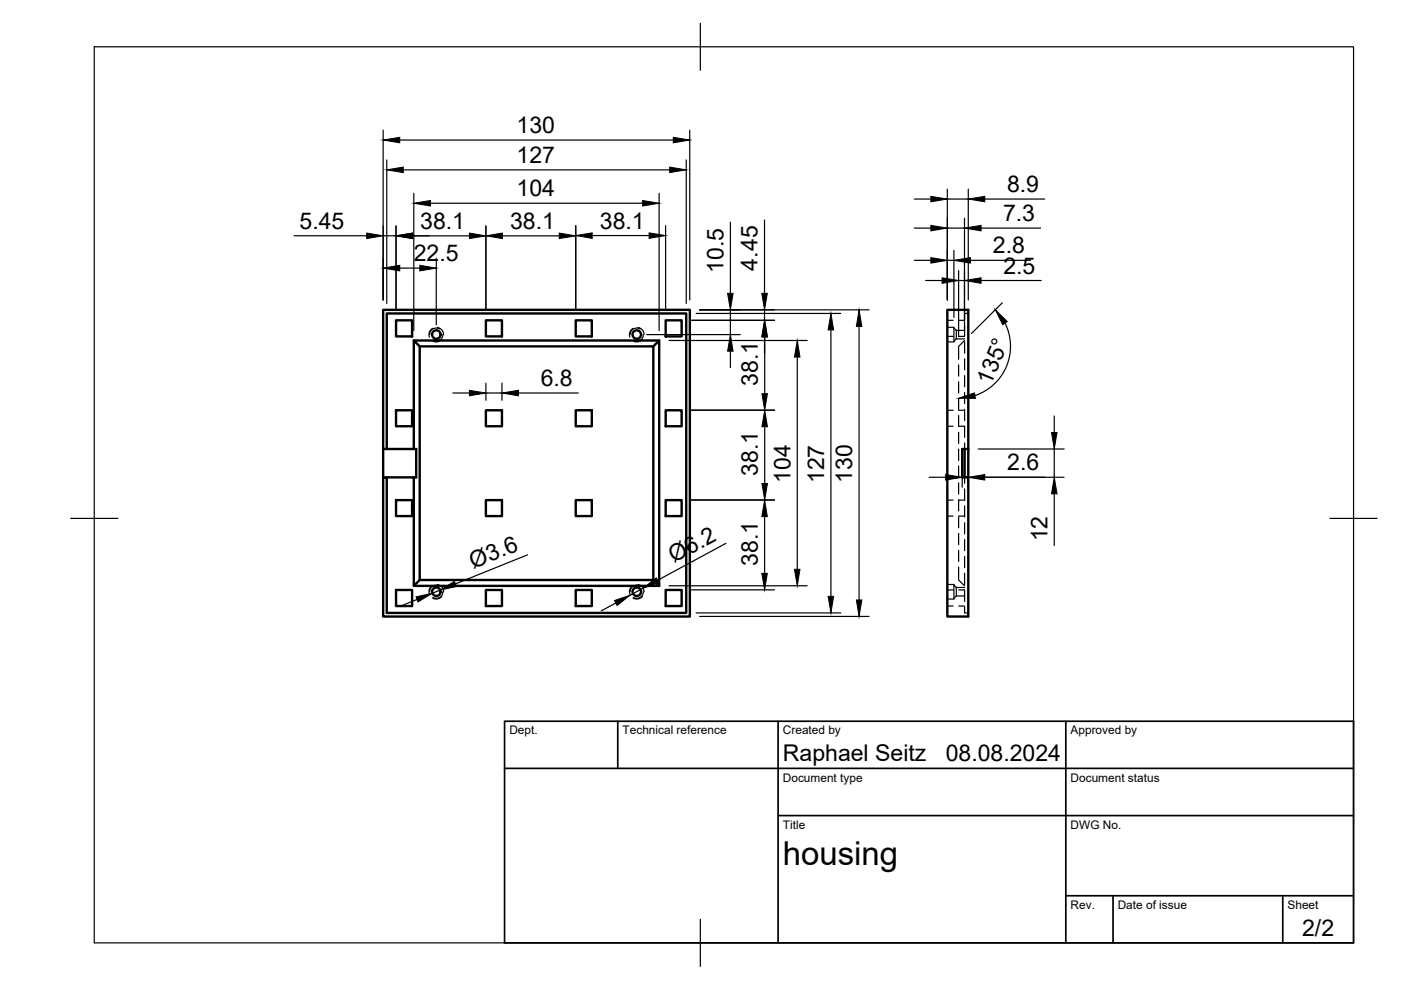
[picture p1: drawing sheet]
<svg xmlns="http://www.w3.org/2000/svg" width="297mm" height="210mm" viewBox="0 0 297 210" stroke-linecap="round" stroke-linejoin="round" font-family="sans-serif">
<!-- layer: Hidden -->
<g fill="none" stroke="#000" stroke-width=".25">
<path d="M91.7 69.6a1.53 1.53 0 0 0-.7 1.9M92.8 69.4a1.55 1.55 0 0 1 1.2 1.5M93.2 69.7a1.39 1.39 0 0 0-2.1 1.2M93.7 71.9a1.57 1.57 0 0 1-2 .4M93.9 71a1.41 1.41 0 0 1-2.1 1.2M134.2 69.6a1.55 1.55 0 0 0-.6 1.9M135.3 69.4a1.56 1.56 0 0 1 1.2 1.5M135.7 69.7a1.41 1.41 0 0 0-2.1 1.2M136.2 71.9a1.59 1.59 0 0 1-2 .4M136.4 71a1.4 1.4 0 0 1-2.1 1.2M200.9 69.4h1.3v3.1h-1.3M200.9 71.3h1.2"/>
<path d="M200.9 67.9h1.2M202.2 69.5l.6 .6M202.8 70.1v1.8M202.8 71.9l-.6 .4M202.8 71.9h1.7M202.8 70.1h1.7M203.2 77.4v2.3M203.3 71.3h1.2M203.3 67.9h1.2M204.5 72.2l-1.3 1.2v2.8M204.5 68.9v2.4M204.5 72.5v2.4"/>
<path d="M204.5 76.1v2.3M204.5 79.6v2.4M205.3 66.5h-.8v1.2M200.9 87h1.2M200.9 90.4h1.2M203.2 80.9v2.4M203.2 84.5v2.4M203.2 88.1v2.4M203.2 91.7v2.3M203.2 95.2v2.4M203.2 98.8v2.4M203.3 90.4h1.2v2.3"/>
<path d="M203.3 87h1.2M204.5 83.2v2.4M204.5 86.8v2.4M204.5 93.9v1.3M200.9 106h1.2M200.9 109.4h1.2M203.2 102.4v2.3M203.2 106v2.3M203.2 109.5v2.4M203.2 113.1v2.4M203.2 116.7v2.4M203.3 109.4h1.2"/>
<path d="M204.5 101.2v1.3M204.5 103.7v2.4l-1.2-.1M204.5 107.2v2.4M204.5 110.8v2.4M204.5 114.4v2.4M204.5 118v2.3M91.7 124.1a1.53 1.53 0 0 0-.7 1.9M92.8 123.9a1.51 1.51 0 0 1 1.2 1.6M93.2 124.3a1.39 1.39 0 0 0-2.1 1.2M93.7 126.4a1.5 1.5 0 0 1-2 .4M93.9 125.5a1.41 1.41 0 0 1-2.1 1.2M134.2 124.1a1.55 1.55 0 0 0-.6 1.9"/>
<path d="M135.3 123.9a1.52 1.52 0 0 1 1.2 1.6M135.7 124.3a1.41 1.41 0 0 0-2.1 1.2M136.2 126.4a1.52 1.52 0 0 1-2 .4M136.4 125.5a1.4 1.4 0 0 1-2.1 1.2M200.9 123.9h1.3v3.1h-1.3M200.9 125.1h1.2M200.9 128.5h1.2M202.2 124.1l.6 .5M202.8 124.6v1.8M202.8 126.4l-.6 .5M202.8 126.4h1.7M202.8 124.6h1.7"/>
<path d="M203.2 120.2v2.8l1.3 1.2M203.3 125.1h1.2v2.4M203.3 128.5h1.2M204.5 121.5v2.4M204.5 128.7v1.3h.8"/>
</g>
<!-- layer: Visible -->
<g fill="none" stroke="#000" stroke-width=".51">
<path d="M81.2 65.7h65.1v65h-65.1v-29.5h.8v28.8h63.5v-63.5h-63.5v28.7h-.8zM84 67.9h3.4v3.4h-3.4zM87.7 72.2l1.3 1.2v49.6l-1.3 1.2M89 73.4h49.5M103 67.9h3.4v3.4h-3.4zM122.1 67.9h3.4v3.4h-3.4zM139.8 72.2l-1.3 1.2v49.6M141.1 67.9h3.4v3.4h-3.4zM81.2 95.2v6M82 95.2h5.7v-23h52.1v52h-52.1v-23h-5.7M84 87h3.4v3.4h-3.4zM87.7 95.2h.5v6h-.5"/>
<path d="M103 87h3.4v3.4h-3.4zM122.1 87h3.4v3.4h-3.4zM141.1 87h3.4v3.4h-3.4zM204.5 95.2v6M205.3 95.2h-1.3v6h1.3v29.5h-4.4v-65h4.4v35.5M84 106h3.4v3.4h-3.4zM103 106h3.4v3.4h-3.4zM122.1 106h3.4v3.4h-3.4zM141.1 106h3.4v3.4h-3.4zM84 125.1h3.4v3.4h-3.4zM89 123h49.5l1.3 1.2M103 125.1h3.4v3.4h-3.4z"/>
<path d="M122.1 125.1h3.4v3.4h-3.4zM141.1 125.1h3.4v3.4h-3.4z"/>
<circle cx="92.5" cy="70.9" r=".9"/>
<circle cx="135" cy="70.9" r=".9"/>
<circle cx="92.5" cy="125.5" r=".9"/>
<circle cx="135" cy="125.5" r=".9"/>
</g>
<!-- layer: TITLEBLOCK -->
<path d="M107 152.9h180v47h-180zM131 152.9v10M165 152.9v47M226 152.9v47M107 162.9h180M165 172.9h122M226 189.9h61M236 189.9v10M272 189.9v10" fill="none" stroke="#000" stroke-width=".36"/>
<!-- layer: FD_Dimensions -->
<g fill="none" stroke="#000" stroke-width=".25">
<path d="M81.2 27.6v36M82 33.9v30.4M84.8 29.7h57.9M85.5 36h56.5M145.5 33.9v30.4M146.2 27.6v36M62.3 50h15.4M81.2 50h2.8M84 47.9v17.9M84.8 56.8h4.2M87.5 50h12M87.7 41v29.1"/>
<path d="M91.2 43.1h45M92.5 54.8v14M103 47.9v17.9M106.5 50h12.1M122.1 47.9v17.9M125.6 49.9h12M139.7 41v29.1M141.1 47.9v17.9M154.9 47.1v15.1M162.1 46.6v15.6M193.8 42.2h3.6M193.8 48.4h3.6"/>
<path d="M193.8 55.2h3.6M196.3 59.5h3.4M200.9 40.1v23.5M200.9 42.2h4.4M200.9 48.4h3.6M200.9 55.2h1.3M202.2 53.1v14.2M203.2 57.4v13.9M203.2 59.5h1.3M204.5 46.3v23.8M205.3 40.1v23.5M205.7 55.2h12.8"/>
<path d="M208 48.4h12.6M208 59.5h12.7M208.8 42.2h12.7M137.1 70.9h19.9M141.8 72.2h29.3M146.6 67.9h17.6M147.6 66.5h30.7M148.3 65.7h36M154.9 65.7v5.2M154.9 74.5v3.4M162.1 65.7v2.2M162.1 71.4v3.5"/>
<path d="M162.1 71.4v12.1M169 75.7v45M176.2 69.9v56.5M182.1 69.2v58M212.5 64.2l-6.5 6.5M213.1 68.5a11 11 0 0 1-6.4 15.4M96 83.3h3.5M103 81.2v3.7M103 83.3h3.4M106.4 81.2v3.7M109.9 83.3h12.7M146.6 87h17.6"/>
<path d="M162.1 90.5v12M204 97.3v6M205.3 97.3v6M207.4 95.2h18.2M223.5 88.2v3.5M223.5 95.2v6M111.8 117.6l-15.2 6.2M146.6 106h17.6M153.9 115.2l-14.5 7.8M162.1 109.5v12.1M197 101.2h3.5M204 101.2h1.3"/>
<path d="M207.4 101.2h18.2M223.5 104.7v10.9M88.4 127.1l-3.2 1.3M93.3 125.1l-1.6 .7M130.6 127.9l-3.1 1.6M136.4 124.7l-2.8 1.5M141.8 124.2h29.3M146.6 125.1h17.6M147.6 130h30.7M148.3 130.7h36"/>
</g>
<g fill="#000" stroke="#000" stroke-width=".21">
<path d="M81.2 29.7l3.6-.6v1.2zM82 36l3.5-.6v1.2zM142 35.4l3.5 .6-3.5 .6zM142.7 29.1l3.5 .6-3.5 .6zM77.7 49.4l3.5 .6-3.5 .6zM81.2 56.8l3.6-.5v1.1zM84 50l3.5-.6v1.2zM89 56.3l3.5 .5-3.5 .6zM87.7 43.1l3.5-.6v1.2zM99.5 49.4l3.5 .6-3.5 .6zM103 50l3.5-.6v1.2zM118.6 49.4l3.5 .6-3.5 .6z"/>
<path d="M122.1 49.9l3.5-.5v1.1zM136.2 42.5l3.5 .6-3.5 .6zM137.6 49.4l3.5 .5-3.5 .6zM197.4 41.6l3.5 .6-3.5 .6zM197.4 47.8l3.5 .6-3.5 .6zM197.4 54.6l3.5 .6-3.5 .6zM199.7 58.9l3.5 .6-3.5 .6zM202.2 55.2l3.5-.6v1.2zM204.5 48.4l3.5-.6v1.2zM204.5 59.5l3.5-.6v1.2zM205.3 42.2l3.5-.6v1.2zM154.9 70.9l.5 3.6h-1.1z"/>
<path d="M154.3 62.2h1.1l-.5 3.5zM162.1 67.9l.6 3.5h-1.2zM161.5 62.2h1.2l-.6 3.5zM169 72.2l.6 3.5h-1.2zM176.2 66.5l.5 3.4h-1.1zM182.1 65.7l.6 3.5h-1.1zM211 65.7l2.6 2.5-1 .6zM99.5 82.8l3.5 .5-3.5 .6zM106.4 83.3l3.5-.5v1.1zM161.5 83.5h1.2l-.6 3.5zM162.1 87l.6 3.5h-1.2zM203.2 84.4l3.4-1.1 .2 1.2z"/>
<path d="M222.9 91.7h1.2l-.6 3.5zM162.1 106l.6 3.5h-1.2zM161.5 102.5h1.2l-.6 3.5zM200.5 100.6l3.5 .6-3.5 .6zM205.3 101.2l3.5-.6v1.2zM223.5 101.2l.6 3.5h-1.2zM88.2 126.5l3.5-.7-3.1 1.8zM93.3 125.1l3.1-1.8 .4 1zM130.3 127.3l3.3-1.1-2.8 2.2zM136.4 124.7l2.7-2.2 .6 1.1zM161.5 121.6h1.2l-.6 3.5zM168.4 120.7h1.2l-.6 3.5z"/>
<path d="M175.6 126.4h1.1l-.5 3.6zM181.6 127.2h1.1l-.6 3.5z"/>
</g>
<!-- layer: BORDER -->
<path d="M20 9.9h267v190h-267zM148.5 4.9v10M15 109.9h10M282 109.9h10M148.5 194.9v10" fill="none" stroke="#000" stroke-width=".25"/>
<text font-size="7" x="166" y="183.4">housing</text>
<g font-size="4.9">
<text x="109.5" y="28.2">130</text>
<text x="109.5" y="34.6">127</text>
<text x="109.5" y="41.6">104</text>
<text x="213.5" y="40.7">8.9</text>
<text x="212.7" y="46.9">7.3</text>
<text x="63.5" y="48.5">5.45</text>
<text x="89.1" y="48.5">38.1</text>
<text x="108.1" y="48.5">38.1</text>
<text x="127.2" y="48.5">38.1</text>
<text x="210.5" y="53.7">2.8</text>
<text x="87.7" y="55.4">22.5</text>
<text x="153.4" y="57.8" transform="rotate(-90 153.4 57.8)">10.5</text>
<text x="160.6" y="57.4" transform="rotate(-90 160.6 57.4)">4.45</text>
<text x="212.7" y="58">2.5</text>
<text x="114.6" y="81.9">6.8</text>
<text x="160.7" y="81.9" transform="rotate(-90 160.7 81.9)">38.1</text>
<text x="210.1" y="81.9" transform="rotate(-67 210.1 81.9)">135°</text>
<text x="160.7" y="100.9" transform="rotate(-90 160.7 100.9)">38.1</text>
<text x="213.6" y="99.7">2.6</text>
<text x="167.6" y="102.4" transform="rotate(-90 167.6 102.4)">104</text>
<text x="174.8" y="102.4" transform="rotate(-90 174.8 102.4)">127</text>
<text x="180.7" y="102.4" transform="rotate(-90 180.7 102.4)">130</text>
<text x="142.8" y="119.5" transform="rotate(-28 142.8 119.5)">Ø6.2</text>
<text x="160.7" y="120" transform="rotate(-90 160.7 120)">38.1</text>
<text x="222.1" y="114.8" transform="rotate(-90 222.1 114.8)">12</text>
<text x="100.4" y="120.6" transform="rotate(-22 100.4 120.6)">Ø3.6</text>
<text x="166" y="161.4">Raphael Seitz</text>
<text x="200.5" y="161.4">08.08.2024</text>
<text x="276.1" y="198.6">2/2</text>
</g>
<g font-size="2.5">
<text x="108" y="155.7">Dept.</text>
<text x="132" y="155.7">Technical reference</text>
<text x="166" y="155.7">Created by</text>
<text x="227" y="155.7">Approved by</text>
<text x="166" y="165.7">Document type</text>
<text x="227" y="165.7">Document status</text>
<text x="166" y="175.7">Title</text>
<text x="227" y="175.7">DWG No.</text>
<text x="227" y="192.7">Rev.</text>
<text x="237" y="192.7">Date of issue</text>
<text x="273" y="192.7">Sheet</text>
</g>
</svg>
